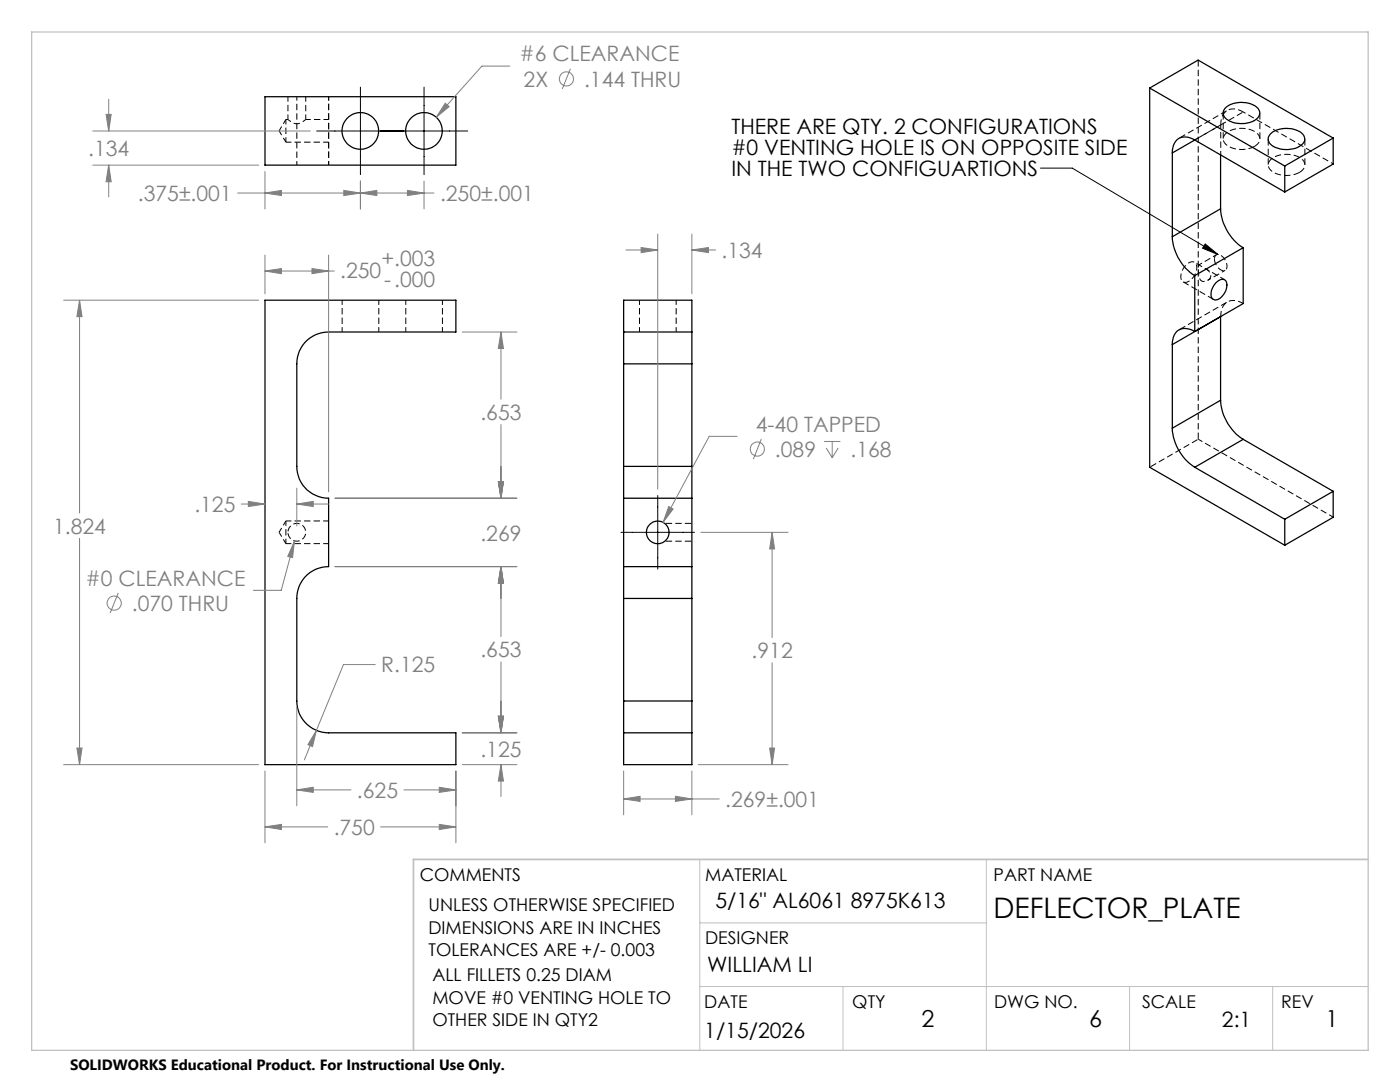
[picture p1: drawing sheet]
<svg xmlns="http://www.w3.org/2000/svg" width="279mm" height="216mm" viewBox="0 0 279 216" stroke-linecap="round" stroke-linejoin="round" font-family="sans-serif">
<g fill="none" stroke="#000" stroke-width=".2" stroke-dasharray="1.3 .6" stroke-dashoffset=".3" stroke-linecap="butt">
<path d="M57.5 19.3v4.5M55.7 26.1l1.4 2.3M57.1 23.8v4.6M57.1 23.8l-1.4 2.3M61 23.9v-4.6M68.3 59.9v6.3M81 59.9v6.3M127.6 59.9v6.3M244.4 55.8l-3.9-2.3M75.6 66.2v-6.3M88.3 66.2v-6.3M134.9 66.2v-6.3"/>
<path d="M239.1 87.6l27 15.6M55.7 106.2l1.4 2.3M57.1 104v4.5M57.1 104l-1.4 2.2"/>
</g>
<path d="M238.5 27.9l9.6-5.6M244.9 22l-9.6 5.6M239.1 53.5l.2-.6 1.1 .6a1.51 1.51 0 0 1 1.1 2 1.19 1.19 0 0 1-1.4 .6 1.19 1.19 0 0 1-.9-1.2l-.1-1.4M244.9 60.2l-9.6 5.6M229.5 93.2l9.6-5.6M57.5 106.2a1.78 1.78 0 0 1 2.6-1.6 1.78 1.78 0 0 1 .1 3.1 1.78 1.78 0 0 1-2.7-1.3v-.2M132.7 108h5.4M138.1 104.4h-5.4" fill="none" stroke="#000" stroke-width=".2" stroke-dasharray="1.3 .6" stroke-dashoffset="-.2" stroke-linecap="butt"/>
<path d="M57.1 28.4h8.5M65.6 23.8h-4.6M248.1 22.3a2.71 2.71 0 0 0-4.1 .7l-.3 .9-.1 1M248.1 60.6a2.71 2.71 0 0 0-4.1 .7l-.3 .8-.1 1.1M57.1 108.5h8.5M65.6 104h-8.5" fill="none" stroke="#000" stroke-width=".2" stroke-dasharray="1.3 .6" stroke-dashoffset=".2" stroke-linecap="butt"/>
<g fill="none" stroke="#000" stroke-width=".25">
<path d="M52.9 19.3h38.1v13.6h-38.1zM229.4 17.6l27 15.5M229.4 17.6l9.7-5.6 27 15.6M229.4 17.6v75.6l27 15.6M234 30.5v16.7M238.4 27.9a2.7 2.7 0 0 0-4 .7l-.4 1.4v.5M238.4 27.9l18 10.4M238.4 27.9l-4.4 2.6M243.6 30.9v10.8M244.7 21.4a5.2 5.2 0 0 1 6.3 .2 1.56 1.56 0 0 1-.7 2.5 5.2 5.2 0 0 1-5.9-.7 1.33 1.33 0 0 1 .3-2zM253.4 26.8a5.1 5.1 0 0 1 6.6 0 1.49 1.49 0 0 1-.7 2.4 5.2 5.2 0 0 1-5.9-.6l-.2-.3a1.25 1.25 0 0 1 .2-1.5zM256.4 33.1v5.2"/>
<path d="M266.1 27.6v5.1l-9.7 5.6M266.1 27.6l-9.7 5.5M52.9 59.9h38.1v6.4h-25.4a6.3 6.3 0 0 0-6.4 6.3v20.5a6.4 6.4 0 0 0 6.4 6.3v13.7a6.3 6.3 0 0 0-6.4 6.3v20.5a6.4 6.4 0 0 0 6.4 6.3h25.4v6.4h-38.1zM234 47.2a9.7 9.7 0 0 0 4.4 7.8M238.4 55v11.1M242.6 56.4a1.3 1.3 0 0 1 2.1-.3 3 3 0 0 1-2.1 3.8 1.17 1.17 0 0 1-.9-1.7l.3-.7zM243.6 41.7a9.9 9.9 0 0 0 4.5 7.7M243.6 41.7l-9.6 5.5M248.1 49.4l-9.7 5.6M248.1 49.4v11.2l-9.7 5.5M124.5 66.3v6.3M124.5 66.3v-6.4h13.6v6.4"/>
<path d="M124.5 66.3h13.6M124.5 72.6v20.5M124.5 72.6h13.6M138.1 66.3v6.3M138.1 72.6v20.5M234 68.8v16.6M234 68.8l9.6-5.6v16.7M238.4 66.1a2.7 2.7 0 0 0-4 .8l-.4 1.3v.6M243.6 79.9a10 10 0 0 0 4.5 7.8M243.6 79.9l-9.6 5.5M124.5 93.1v6.3M124.5 99.4v13.7"/>
<path d="M124.5 99.4h13.6M124.5 93.1h13.6M138.1 93.1v6.3M138.1 99.4v13.7M234 85.4a9.9 9.9 0 0 0 4.4 7.8M238.4 93.2l18 10.4M248.1 87.7l-9.7 5.5M248.1 87.7l18 10.3M266.1 98v5.2l-9.7 5.6M266.1 98l-9.7 5.6M124.5 113.1v6.3M124.5 119.4v20.5"/>
<path d="M124.5 113.1h13.6M124.5 119.4h13.6M138.1 113.1v6.3M138.1 119.4v20.5M256.4 103.6v5.2M124.5 139.9v6.3M124.5 139.9h13.6M138.1 139.9v6.3M124.5 146.2v6.4h13.6v-6.4M124.5 146.2h13.6"/>
<circle cx="71.9" cy="26.1" r="3.6"/>
<circle cx="84.6" cy="26.1" r="3.6"/>
<circle cx="131.3" cy="106.2" r="2.26"/>
</g>
<path d="M59.2 19.3v13.6M65.6 19.3v13.6M57.5 23.8a2.26 2.26 0 0 0 3.5 .1M65.6 32.9v-13.6M243.6 30.9v-6M243.6 24.9l-5.1 3M241 56l3.5-2.1M242.7 50.9l-3.5 2" fill="none" stroke="#000" stroke-width=".2" stroke-dasharray="1.3 .6" stroke-dashoffset=".5" stroke-linecap="butt"/>
<path d="M57.5 23.8h-.4M250.4 29.2a1.56 1.56 0 0 0 1-1.4 1.56 1.56 0 0 0-.9-1.5 5.3 5.3 0 0 0-6 .5 1.54 1.54 0 0 0 .8 2.5 5.7 5.7 0 0 0 5.1-.1M259.3 34.4a1.56 1.56 0 0 0 1.1-1.4 1.56 1.56 0 0 0-1-1.5 5.3 5.3 0 0 0-6 .5 1.54 1.54 0 0 0 .9 2.4 5.7 5.7 0 0 0 5 0M236.1 56.2l6.1 3.5M242.4 51.7a.84 .84 0 0 1 .5-.9 .84 .84 0 0 1 1 .4 2.09 2.09 0 0 1 .7 2.7 1.8 1.8 0 0 1-2.1-1.6l-.1-.6" fill="none" stroke="#000" stroke-width=".2" stroke-dasharray="1.3 .6" stroke-linecap="butt"/>
<path d="M266.1 32.7l-18-10.4M238.9 53.4a.99 .99 0 0 0-.6-1.1 .99 .99 0 0 0-1.1 .2 2.9 2.9 0 0 0-1.2 3.6 1.48 1.48 0 0 0 2-.6l.6-1.1 .3-1" fill="none" stroke="#000" stroke-width=".2" stroke-dasharray="1.3 .6" stroke-dashoffset=".7" stroke-linecap="butt"/>
<path d="M244.1 22.5v5.2M251.4 27.7v-5.2M253.1 27.7v5.2M260.4 32.9v-5.2M239.1 87.6v-75.6" fill="none" stroke="#000" stroke-width=".2" stroke-dasharray="1.3 .6" stroke-dashoffset="-.1" stroke-linecap="butt"/>
<path d="M239.4 52.9l-1-.6" fill="none" stroke="#000" stroke-width=".2" stroke-dasharray="1.3 .6" stroke-dashoffset=".6" stroke-linecap="butt"/>
<g fill="none" stroke="#808080" stroke-width=".2">
<path d="M21.7 19.8v6.3M101.7 13.2h-5.5l-9.1 10.2M113.8 13.7l-1.6 4M18.5 26.1h43.4M18.5 32.9h33.1M21.2 22.8h1l-.5 3.3zM21.7 32.9l.5 3.4h-1zM21.7 32.9v6.4M47.4 38.5h39.2M52.9 38.5l3.3-.5v1zM52.9 34.2v7.5M68.6 38l3.3 .5-3.3 .5z"/>
<path d="M71.9 38.5l3.3-.5v1zM71.9 36.1v5.6M81.3 38l3.3 .5-3.3 .5zM84.6 36.1v5.6M88.9 20.6l.7 .7-2.5 2.1zM12.7 59.9h38.9M15.9 59.9l.5 3.3h-1.1zM15.9 59.9v42.5M52.9 54.1l3.3-.5v1zM52.9 50.9v7.7M52.9 54.1h13.8M62.3 53.6l3.3 .5-3.3 .5z"/>
<path d="M65.6 50.9v47.2M124.9 49.9h6.4M128 49.4l3.3 .5-3.3 .5zM131.3 46.7v50.9M138.1 49.9l3.3-.5v1zM138.1 46.7v11.9M138.1 49.9h4.7M92.3 66.3h10.9M100 66.3l.5 3.2h-1.1zM100 66.3v13.4M59.2 97.4v7.6M66.9 99.4h36.3"/>
<path d="M99.4 96.1h1.1l-.5 3.3zM100 84.7v14.7M147.1 87.1h-5.6l-9.2 17.1M151.9 87.6l-1.5 4M164.5 88.1h3.2M164.9 89.4l1.2 1.9M166.1 88.1v3.2M167.3 89.4l-1.2 1.9M15.9 107.4v45.2M23.6 118.3l-1.6 4M48.2 100.6h4.7M49.6 100l3.3 .6-3.3 .5z"/>
<path d="M58.8 107.9l-.4 3.4-1-.3zM58.8 107.9l-2.7 9.9h-5.5M59.2 100.6l3.3-.6v1.1zM59.2 100.6h6.4M66.9 113.1h36.3M100 113.1l.5 3.2h-1.1zM100 113.1v13.9M133.5 101.1l.8 .5-2 2.6zM139.9 106.2h17.4M154.1 106.2l.5 3.3h-1zM154.1 106.2v21M74.9 132.6h-6.4l-5.4 13.1"/>
<path d="M100 132.1v14.1M154.1 132.3v20.3M12.7 152.6h38.9M15.3 149.3h1.1l-.5 3.3zM52.9 153.8v14.4M59.2 157.6l3.3-.5v1zM59.2 141.1v19.7M59.2 157.6h10.9M63.1 145.7l-.7 3.3-.9-.4zM63.1 145.7l-2.4 5.9M80.6 157.6h10.4M87.7 157.1l3.3 .5-3.3 .5z"/>
<path d="M91 153.8v14.4M92.3 152.6h10.9M92.3 146.2h10.9M99.4 142.9h1.1l-.5 3.3zM100 152.6l.5 3.3h-1.1zM100 152.6v6.3M124.5 159.4l3.2-.5v1zM124.5 153.8v8.8M124.5 159.4h19M134.8 158.9l3.3 .5-3.3 .5zM138.1 153.8v8.8M139.3 152.6h18"/>
<path d="M153.6 149.3h1l-.5 3.3zM52.9 165l3.3-.5v1zM52.9 165h12.5M76 165h15M87.7 164.5l3.3 .5-3.3 .5z"/>
<circle cx="113" cy="15.7" r="1.4"/>
<circle cx="151.1" cy="89.6" r="1.4"/>
<circle cx="22.8" cy="120.3" r="1.41"/>
</g>
<path d="M71.9 17.4v17.5M84.6 17.4v17.5M63.2 26.1h30.1M207.6 33.5h6.4l29.1 17.3M240.5 48.7l2.6 2.1-3.1-1.3zM131.3 98.9v14.7M123.9 106.2h14.7" fill="none" stroke="#000" stroke-width=".2"/>
<path d="M139.7 171.5v38.1M196.8 171.5v38.1M139.7 196.8h133.3M139.7 184.1h57.1M168.2 196.8v12.8M225.4 196.8v12.8M254 196.8v12.8" fill="none" stroke="#c0c0c0" stroke-width=".2"/>
<path d="M6.3 6.4h266.7v203.2h-266.7z" fill="none" stroke="#c0c0c0" stroke-width=".25"/>
<path d="M273 171.5h-190.5v38.1" fill="none" stroke="#c0c0c0" stroke-width=".35"/>
<path d="M240.5 48.7l2.6 2.1-3.1-1.3z" fill="#000"/>
<path d="M15.3 149.3h1.1l-.5 3.3zM15.9 59.9l.5 3.3h-1.1zM87.7 164.5l3.3 .5-3.3 .5zM52.9 165l3.3-.5v1zM99.4 142.9h1.1l-.5 3.3zM100 152.6l.5 3.3h-1.1zM99.4 142.9h1.1l-.5 3.3zM100 113.1l.5 3.2h-1.1zM99.4 96.1h1.1l-.5 3.3zM100 113.1l.5 3.2h-1.1zM99.4 96.1h1.1l-.5 3.3zM100 66.3l.5 3.2h-1.1zM59.2 157.6l3.3-.5v1zM87.7 157.1l3.3 .5-3.3 .5zM62.3 53.6l3.3 .5-3.3 .5zM52.9 54.1l3.3-.5v1zM49.6 100l3.3 .6-3.3 .5zM59.2 100.6l3.3-.6v1.1zM58.8 107.9l-1.4 3.1 1 .3zM63.1 145.7l-1.6 2.9 .9 .4zM124.5 159.4l3.2-.5v1zM134.8 158.9l3.3 .5-3.3 .5zM128 49.4l3.3 .5-3.3 .5zM138.1 49.9l3.3-.5v1zM154.1 106.2l.5 3.3h-1zM153.6 149.3h1l-.5 3.3zM133.5 101.1l-1.2 3.1 2-2.6zM68.6 38l3.3 .5-3.3 .5zM52.9 38.5l3.3-.5v1zM71.9 38.5l3.3-.5v1zM81.3 38l3.3 .5-3.3 .5zM21.2 22.8h1l-.5 3.3zM21.7 32.9l.5 3.4h-1zM88.9 20.6l-1.8 2.8 2.5-2.1z" fill="#808080"/>
<text font-size="5.6" x="198.3" y="183.2">DEFLECTOR_PLATE</text>
<g font-size="4.7">
<text x="183.9" y="204.9">2</text>
<text x="217.4" y="204.9">6</text>
<text x="264.5" y="204.9">1</text>
</g>
<g font-size="4.2" fill="#808080">
<text x="103.7" y="12.2">#6 CLEARANCE</text>
<text x="104.5" y="17.3">2X</text>
<text x="116.6" y="17.3">.144 THRU</text>
<text x="17.6" y="31.1">.134</text>
<text x="27.5" y="40.1">.375±.001</text>
<text x="87.8" y="40.1">.250±.001</text>
<text x="76.1" y="53.1">+.003</text>
<text x="144" y="51.5">.134</text>
<text x="67.9" y="55.4">.250</text>
<text x="76.7" y="57.3">-.000</text>
<text x="95.9" y="83.8">.653</text>
<text x="150.8" y="86.1">4-40 TAPPED</text>
<text x="154.7" y="91.1">.089</text>
<text x="169.8" y="91.1">.168</text>
<text x="10.6" y="106.5">1.824</text>
<text x="38.8" y="102.1">.125</text>
<text x="95.9" y="108">.269</text>
<text x="17.1" y="116.8">#0 CLEARANCE</text>
<text x="26.3" y="121.9">.070 THRU</text>
<text x="95.9" y="131.1">.653</text>
<text x="150" y="131.3">.912</text>
<text x="76.1" y="134.2">R.125</text>
<text x="95.9" y="151">.125</text>
<text x="71.2" y="159.2">.625</text>
<text x="144.7" y="161">.269±.001</text>
<text x="66.6" y="166.6">.750</text>
</g>
<g font-size="4.2">
<text x="146" y="26.8">THERE ARE QTY. 2 CONFIGURATIONS</text>
<text x="146" y="31">#0 VENTING HOLE IS ON OPPOSITE SIDE</text>
<text x="146" y="35.2">IN THE TWO CONFIGUARTIONS</text>
<text x="142.8" y="181.2">5/16&quot; AL6061 8975K613</text>
<text x="141.1" y="193.9">WILLIAM LI</text>
<text x="140.6" y="207.2">1/15/2026</text>
<text x="243.9" y="204.9">2:1</text>
</g>
<g font-size="3.5">
<text x="83.8" y="175.9">COMMENTS</text>
<text x="140.7" y="175.9">MATERIAL</text>
<text x="198.3" y="175.8">PART NAME</text>
<text x="85.5" y="181.8">UNLESS OTHERWISE SPECIFIED</text>
<text x="85.5" y="186.3">DIMENSIONS ARE IN INCHES</text>
<text x="85.5" y="190.8">TOLERANCES ARE +/- 0.003</text>
<text x="140.7" y="188.3">DESIGNER</text>
<text x="86.3" y="195.7">ALL FILLETS 0.25 DIAM</text>
<text x="86.3" y="200.2">MOVE #0 VENTING HOLE TO</text>
<text x="140.6" y="201.2">DATE</text>
<text x="170.1" y="201.2">QTY</text>
<text x="198.4" y="201.2">DWG NO.</text>
<text x="227.9" y="201.2">SCALE</text>
<text x="255.7" y="201.2">REV</text>
<text x="86.3" y="204.8">OTHER SIDE IN QTY2</text>
</g>
<text font-size="3" x="14" y="213.5">SOLIDWORKS Educational Product. For Instructional Use Only.</text>
</svg>
